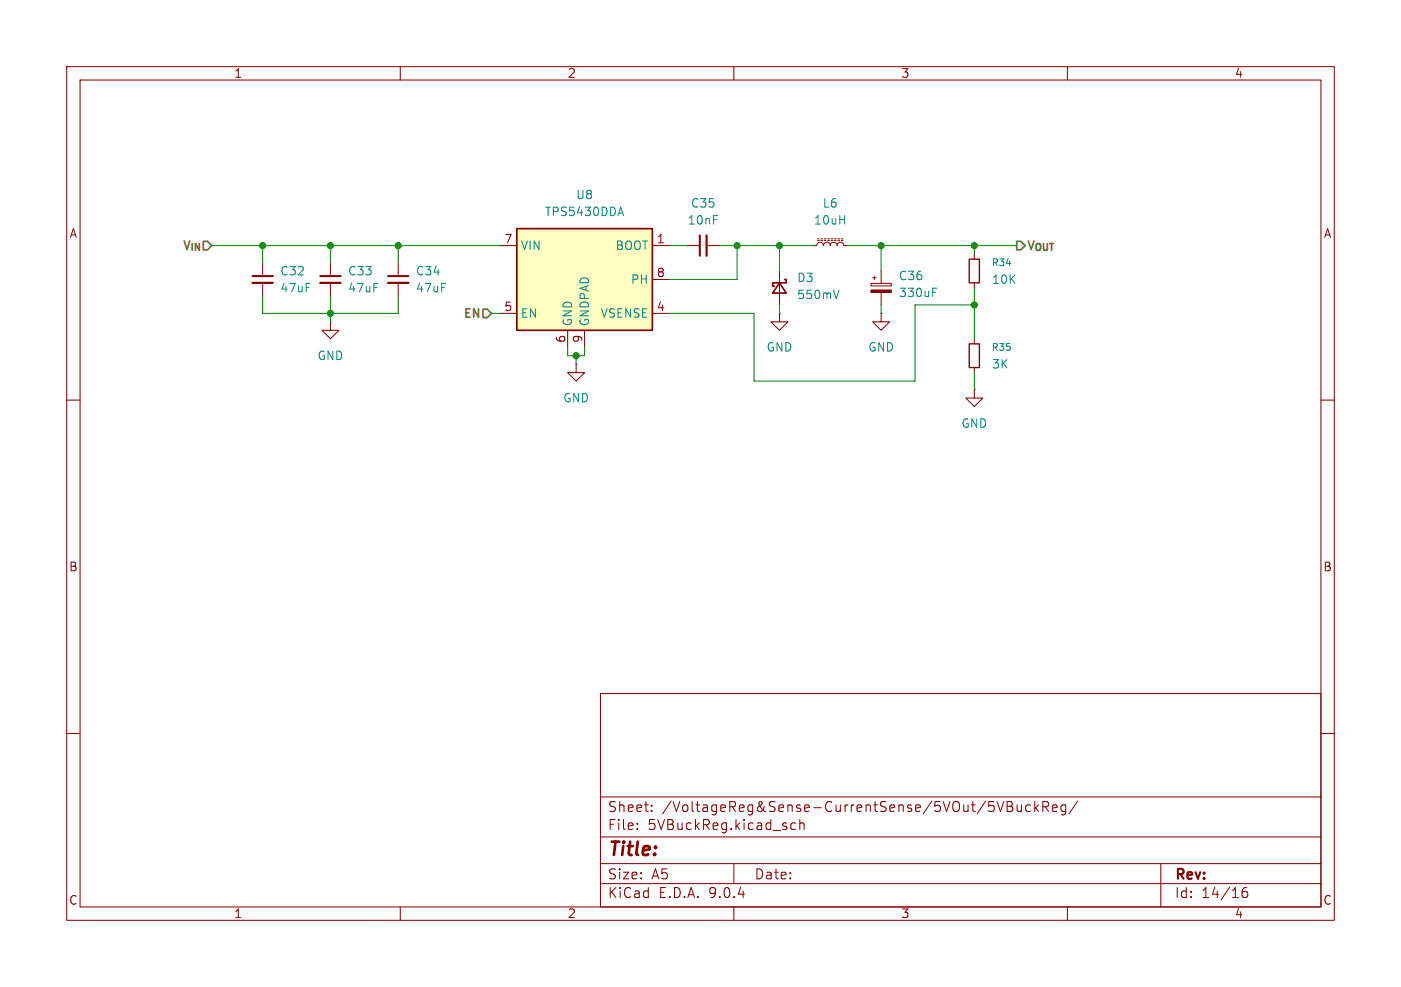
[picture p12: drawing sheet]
(kicad_sch
 (version 20250114)
 (generator "eeschema")
 (generator_version "9.0")
 (paper "A5")
 (lib_symbols
  (symbol "Device:C_Polarized_Small"
   (pin_numbers (hide yes))
   (pin_names
    (offset 0.254) (hide yes)) (exclude_from_sim no) (in_bom yes) (on_board yes)
   (property "Reference" "C" (at 0.254 1.778 0) (effects (font (size 1.27 1.27)) (justify left)))
   (property "Value" "C_Polarized_Small" (at 0.254 -2.032 0) (effects (font (size 1.27 1.27)) (justify left)))
   (property "Footprint" "" (at 0 0 0) (effects (font (size 1.27 1.27)) (hide yes)))
   (property "Datasheet" "~" (at 0 0 0) (effects (font (size 1.27 1.27)) (hide yes)))
   (property "Description" "Polarized capacitor, small symbol" (at 0 0 0) (effects (font (size 1.27 1.27)) (hide yes)))
   (symbol "C_Polarized_Small_0_1"
    (rectangle (start -1.524 0.6858) (end 1.524 0.3048) (stroke (width 0) (type default)) (fill (type none)))
    (rectangle (start -1.524 -0.3048) (end 1.524 -0.6858) (stroke (width 0) (type default)) (fill (type outline)))
    (polyline (pts (xy -1.27 1.524) (xy -0.762 1.524)) (stroke (width 0) (type default)) (fill (type none)))
    (polyline (pts (xy -1.016 1.27) (xy -1.016 1.778)) (stroke (width 0) (type default)) (fill (type none))))
   (symbol "C_Polarized_Small_1_1"
    (pin passive line (at 0 2.54 270) (length 1.8542) (name "~" (effects (font (size 1.27 1.27)))) (number "1" (effects (font (size 1.27 1.27)))))
    (pin passive line (at 0 -2.54 90) (length 1.8542) (name "~" (effects (font (size 1.27 1.27)))) (number "2" (effects (font (size 1.27 1.27))))))
   (embedded_fonts no))
  (symbol "Device:C_Small"
   (pin_numbers (hide yes))
   (pin_names
    (offset 0.254) (hide yes)) (exclude_from_sim no) (in_bom yes) (on_board yes)
   (property "Reference" "C" (at 0.254 1.778 0) (effects (font (size 1.27 1.27)) (justify left)))
   (property "Value" "C_Small" (at 0.254 -2.032 0) (effects (font (size 1.27 1.27)) (justify left)))
   (property "Footprint" "" (at 0 0 0) (effects (font (size 1.27 1.27)) (hide yes)))
   (property "Datasheet" "~" (at 0 0 0) (effects (font (size 1.27 1.27)) (hide yes)))
   (property "Description" "Unpolarized capacitor, small symbol" (at 0 0 0) (effects (font (size 1.27 1.27)) (hide yes)))
   (symbol "C_Small_0_1"
    (polyline (pts (xy -1.524 0.508) (xy 1.524 0.508)) (stroke (width 0.3048) (type default)) (fill (type none)))
    (polyline (pts (xy -1.524 -0.508) (xy 1.524 -0.508)) (stroke (width 0.3302) (type default)) (fill (type none))))
   (symbol "C_Small_1_1"
    (pin passive line (at 0 2.54 270) (length 2.032) (name "~" (effects (font (size 1.27 1.27)))) (number "1" (effects (font (size 1.27 1.27)))))
    (pin passive line (at 0 -2.54 90) (length 2.032) (name "~" (effects (font (size 1.27 1.27)))) (number "2" (effects (font (size 1.27 1.27))))))
   (embedded_fonts no))
  (symbol "Device:D_Schottky_Small"
   (pin_numbers (hide yes))
   (pin_names
    (offset 0.254) (hide yes)) (exclude_from_sim no) (in_bom yes) (on_board yes)
   (property "Reference" "D" (at -1.27 2.032 0) (effects (font (size 1.27 1.27)) (justify left)))
   (property "Value" "D_Schottky_Small" (at -7.112 -2.032 0) (effects (font (size 1.27 1.27)) (justify left)))
   (property "Footprint" "" (at 0 0 90) (effects (font (size 1.27 1.27)) (hide yes)))
   (property "Datasheet" "~" (at 0 0 90) (effects (font (size 1.27 1.27)) (hide yes)))
   (property "Description" "Schottky diode, small symbol" (at 0 0 0) (effects (font (size 1.27 1.27)) (hide yes)))
   (symbol "D_Schottky_Small_0_1"
    (polyline (pts (xy -1.27 0.762) (xy -1.27 1.016) (xy -0.762 1.016) (xy -0.762 -1.016) (xy -0.254 -1.016) (xy -0.254 -0.762)) (stroke (width 0.254) (type default)) (fill (type none)))
    (polyline (pts (xy -0.762 0) (xy 0.762 0)) (stroke (width 0) (type default)) (fill (type none)))
    (polyline (pts (xy 0.762 -1.016) (xy -0.762 0) (xy 0.762 1.016) (xy 0.762 -1.016)) (stroke (width 0.254) (type default)) (fill (type none))))
   (symbol "D_Schottky_Small_1_1"
    (pin passive line (at -2.54 0 0) (length 1.778) (name "K" (effects (font (size 1.27 1.27)))) (number "1" (effects (font (size 1.27 1.27)))))
    (pin passive line (at 2.54 0 180) (length 1.778) (name "A" (effects (font (size 1.27 1.27)))) (number "2" (effects (font (size 1.27 1.27))))))
   (embedded_fonts no))
  (symbol "Device:L_Ferrite_Small"
   (pin_numbers (hide yes))
   (pin_names
    (offset 0.254) (hide yes)) (exclude_from_sim no) (in_bom yes) (on_board yes)
   (property "Reference" "L" (at 1.27 1.016 0) (effects (font (size 1.27 1.27)) (justify left)))
   (property "Value" "L_Ferrite_Small" (at 1.27 -1.27 0) (effects (font (size 1.27 1.27)) (justify left)))
   (property "Footprint" "" (at 0 0 0) (effects (font (size 1.27 1.27)) (hide yes)))
   (property "Datasheet" "~" (at 0 0 0) (effects (font (size 1.27 1.27)) (hide yes)))
   (property "Description" "Inductor with ferrite core, small symbol" (at 0 0 0) (effects (font (size 1.27 1.27)) (hide yes)))
   (symbol "L_Ferrite_Small_0_1"
    (arc (start 0 2.032) (mid 0.5058 1.524) (end 0 1.016) (stroke (width 0) (type default)) (fill (type none)))
    (arc (start 0 1.016) (mid 0.5058 0.508) (end 0 0) (stroke (width 0) (type default)) (fill (type none)))
    (arc (start 0 0) (mid 0.5058 -0.508) (end 0 -1.016) (stroke (width 0) (type default)) (fill (type none)))
    (arc (start 0 -1.016) (mid 0.5058 -1.524) (end 0 -2.032) (stroke (width 0) (type default)) (fill (type none)))
    (polyline (pts (xy 0.762 1.651) (xy 0.762 1.905)) (stroke (width 0) (type default)) (fill (type none)))
    (polyline (pts (xy 0.762 1.143) (xy 0.762 1.397)) (stroke (width 0) (type default)) (fill (type none)))
    (polyline (pts (xy 0.762 0.635) (xy 0.762 0.889)) (stroke (width 0) (type default)) (fill (type none)))
    (polyline (pts (xy 0.762 0.127) (xy 0.762 0.381)) (stroke (width 0) (type default)) (fill (type none)))
    (polyline (pts (xy 0.762 -0.381) (xy 0.762 -0.127)) (stroke (width 0) (type default)) (fill (type none)))
    (polyline (pts (xy 0.762 -0.889) (xy 0.762 -0.635)) (stroke (width 0) (type default)) (fill (type none)))
    (polyline (pts (xy 0.762 -1.397) (xy 0.762 -1.143)) (stroke (width 0) (type default)) (fill (type none)))
    (polyline (pts (xy 0.762 -1.905) (xy 0.762 -1.651)) (stroke (width 0) (type default)) (fill (type none)))
    (polyline (pts (xy 1.016 1.905) (xy 1.016 1.651)) (stroke (width 0) (type default)) (fill (type none)))
    (polyline (pts (xy 1.016 1.397) (xy 1.016 1.143)) (stroke (width 0) (type default)) (fill (type none)))
    (polyline (pts (xy 1.016 0.889) (xy 1.016 0.635)) (stroke (width 0) (type default)) (fill (type none)))
    (polyline (pts (xy 1.016 0.381) (xy 1.016 0.127)) (stroke (width 0) (type default)) (fill (type none)))
    (polyline (pts (xy 1.016 -0.127) (xy 1.016 -0.381)) (stroke (width 0) (type default)) (fill (type none)))
    (polyline (pts (xy 1.016 -0.635) (xy 1.016 -0.889)) (stroke (width 0) (type default)) (fill (type none)))
    (polyline (pts (xy 1.016 -1.143) (xy 1.016 -1.397)) (stroke (width 0) (type default)) (fill (type none)))
    (polyline (pts (xy 1.016 -1.651) (xy 1.016 -1.905)) (stroke (width 0) (type default)) (fill (type none))))
   (symbol "L_Ferrite_Small_1_1"
    (pin passive line (at 0 2.54 270) (length 0.508) (name "~" (effects (font (size 1.27 1.27)))) (number "1" (effects (font (size 1.27 1.27)))))
    (pin passive line (at 0 -2.54 90) (length 0.508) (name "~" (effects (font (size 1.27 1.27)))) (number "2" (effects (font (size 1.27 1.27))))))
   (embedded_fonts no))
  (symbol "Device:R_Small"
   (pin_numbers (hide yes))
   (pin_names
    (offset 0.254) (hide yes)) (exclude_from_sim no) (in_bom yes) (on_board yes)
   (property "Reference" "R" (at 0 0 90) (effects (font (size 1.016 1.016))))
   (property "Value" "R_Small" (at 1.778 0 90) (effects (font (size 1.27 1.27))))
   (property "Footprint" "" (at 0 0 0) (effects (font (size 1.27 1.27)) (hide yes)))
   (property "Datasheet" "~" (at 0 0 0) (effects (font (size 1.27 1.27)) (hide yes)))
   (property "Description" "Resistor, small symbol" (at 0 0 0) (effects (font (size 1.27 1.27)) (hide yes)))
   (symbol "R_Small_0_1"
    (rectangle (start -0.762 1.778) (end 0.762 -1.778) (stroke (width 0.2032) (type default)) (fill (type none))))
   (symbol "R_Small_1_1"
    (pin passive line (at 0 2.54 270) (length 0.762) (name "~" (effects (font (size 1.27 1.27)))) (number "1" (effects (font (size 1.27 1.27)))))
    (pin passive line (at 0 -2.54 90) (length 0.762) (name "~" (effects (font (size 1.27 1.27)))) (number "2" (effects (font (size 1.27 1.27))))))
   (embedded_fonts no))
  (symbol "Regulator_Switching:TPS5430DDA" (exclude_from_sim no) (in_bom yes) (on_board yes)
   (property "Reference" "U" (at -10.16 8.89 0) (effects (font (size 1.27 1.27)) (justify left)))
   (property "Value" "TPS5430DDA" (at -1.27 8.89 0) (effects (font (size 1.27 1.27)) (justify left)))
   (property "Footprint" "Package_SO:TI_SO-PowerPAD-8_ThermalVias" (at 1.27 -8.89 0) (effects (font (size 1.27 1.27)
    (italic yes)) (justify left) (hide yes)))
   (property "Datasheet" "http://www.ti.com/lit/ds/symlink/tps5430.pdf" (at 0 0 0) (effects (font (size 1.27 1.27)) (hide yes)))
   (property "Description" "3A, Step Down Swift Converter, Adjustable Output Voltage, 5.5-36V Input Voltage, PowerSO-8" (at 0 0 0) (effects (font (size 1.27 1.27)) (hide yes)))
   (symbol "TPS5430DDA_0_1"
    (rectangle (start -10.16 7.62) (end 10.16 -7.62) (stroke (width 0.254) (type default)) (fill (type background))))
   (symbol "TPS5430DDA_1_1"
    (pin power_in line (at -12.7 5.08 0) (length 2.54) (name "VIN" (effects (font (size 1.27 1.27)))) (number "7" (effects (font (size 1.27 1.27)))))
    (pin input line (at -12.7 -5.08 0) (length 2.54) (name "EN" (effects (font (size 1.27 1.27)))) (number "5" (effects (font (size 1.27 1.27)))))
    (pin no_connect line (at -10.16 2.54 0) (length 2.54) (hide yes) (name "NC" (effects (font (size 1.27 1.27)))) (number "2" (effects (font (size 1.27 1.27)))))
    (pin no_connect line (at -10.16 -2.54 0) (length 2.54) (hide yes) (name "NC" (effects (font (size 1.27 1.27)))) (number "3" (effects (font (size 1.27 1.27)))))
    (pin power_in line (at -2.54 -10.16 90) (length 2.54) (name "GND" (effects (font (size 1.27 1.27)))) (number "6" (effects (font (size 1.27 1.27)))))
    (pin power_in line (at 0 -10.16 90) (length 2.54) (name "GNDPAD" (effects (font (size 1.27 1.27)))) (number "9" (effects (font (size 1.27 1.27)))))
    (pin input line (at 12.7 5.08 180) (length 2.54) (name "BOOT" (effects (font (size 1.27 1.27)))) (number "1" (effects (font (size 1.27 1.27)))))
    (pin output line (at 12.7 0 180) (length 2.54) (name "PH" (effects (font (size 1.27 1.27)))) (number "8" (effects (font (size 1.27 1.27)))))
    (pin input line (at 12.7 -5.08 180) (length 2.54) (name "VSENSE" (effects (font (size 1.27 1.27)))) (number "4" (effects (font (size 1.27 1.27))))))
   (embedded_fonts no))
  (symbol "power:GND"
   (power)
   (pin_numbers (hide yes))
   (pin_names
    (offset 0) (hide yes)) (exclude_from_sim no) (in_bom yes) (on_board yes)
   (property "Reference" "#PWR" (at 0 -6.35 0) (effects (font (size 1.27 1.27)) (hide yes)))
   (property "Value" "GND" (at 0 -3.81 0) (effects (font (size 1.27 1.27))))
   (property "Footprint" "" (at 0 0 0) (effects (font (size 1.27 1.27)) (hide yes)))
   (property "Datasheet" "" (at 0 0 0) (effects (font (size 1.27 1.27)) (hide yes)))
   (property "Description" "Power symbol creates a global label with name \"GND\" , ground" (at 0 0 0) (effects (font (size 1.27 1.27)) (hide yes)))
   (symbol "GND_0_1"
    (polyline (pts (xy 0 0) (xy 0 -1.27) (xy 1.27 -1.27) (xy 0 -2.54) (xy -1.27 -1.27) (xy 0 -1.27)) (stroke (width 0) (type default)) (fill (type none))))
   (symbol "GND_1_1"
    (pin power_in line (at 0 0 270) (length 0) (name "~" (effects (font (size 1.27 1.27)))) (number "1" (effects (font (size 1.27 1.27))))))
   (embedded_fonts no)))
 (junction
  (at 59.69 36.83)
  (diameter 0)
  (color 0 0 0 0))
 (junction
  (at 132.08 36.83)
  (diameter 0)
  (color 0 0 0 0))
 (junction
  (at 49.53 36.83)
  (diameter 0)
  (color 0 0 0 0))
 (junction
  (at 146.05 45.72)
  (diameter 0)
  (color 0 0 0 0))
 (junction
  (at 116.84 36.83)
  (diameter 0)
  (color 0 0 0 0))
 (junction
  (at 86.36 53.34)
  (diameter 0)
  (color 0 0 0 0))
 (junction
  (at 146.05 36.83)
  (diameter 0)
  (color 0 0 0 0))
 (junction
  (at 39.37 36.83)
  (diameter 0)
  (color 0 0 0 0))
 (junction
  (at 110.49 36.83)
  (diameter 0)
  (color 0 0 0 0))
 (junction
  (at 49.53 46.99)
  (diameter 0)
  (color 0 0 0 0))
 (wire
  (pts (xy 39.37 36.83) (xy 39.37 39.37))
  (stroke (width 0) (type default)))
 (wire
  (pts (xy 110.49 36.83) (xy 107.95 36.83))
  (stroke (width 0) (type default)))
 (wire
  (pts (xy 85.09 53.34) (xy 86.36 53.34))
  (stroke (width 0) (type default)))
 (wire
  (pts (xy 132.08 36.83) (xy 127 36.83))
  (stroke (width 0) (type default)))
 (wire
  (pts (xy 113.03 46.99) (xy 113.03 57.15))
  (stroke (width 0) (type default)))
 (wire
  (pts (xy 100.33 36.83) (xy 102.87 36.83))
  (stroke (width 0) (type default)))
 (wire
  (pts (xy 49.53 44.45) (xy 49.53 46.99))
  (stroke (width 0) (type default)))
 (wire
  (pts (xy 132.08 36.83) (xy 132.08 40.64))
  (stroke (width 0) (type default)))
 (wire
  (pts (xy 137.16 57.15) (xy 137.16 45.72))
  (stroke (width 0) (type default)))
 (wire
  (pts (xy 49.53 39.37) (xy 49.53 36.83))
  (stroke (width 0) (type default)))
 (wire
  (pts (xy 59.69 39.37) (xy 59.69 36.83))
  (stroke (width 0) (type default)))
 (wire
  (pts (xy 87.63 53.34) (xy 87.63 52.07))
  (stroke (width 0) (type default)))
 (wire
  (pts (xy 121.92 36.83) (xy 116.84 36.83))
  (stroke (width 0) (type default)))
 (wire
  (pts (xy 137.16 45.72) (xy 146.05 45.72))
  (stroke (width 0) (type default)))
 (wire
  (pts (xy 116.84 36.83) (xy 116.84 40.64))
  (stroke (width 0) (type default)))
 (wire
  (pts (xy 146.05 36.83) (xy 146.05 38.1))
  (stroke (width 0) (type default)))
 (wire
  (pts (xy 49.53 46.99) (xy 59.69 46.99))
  (stroke (width 0) (type default)))
 (wire
  (pts (xy 39.37 46.99) (xy 49.53 46.99))
  (stroke (width 0) (type default)))
 (wire
  (pts (xy 59.69 46.99) (xy 59.69 44.45))
  (stroke (width 0) (type default)))
 (wire
  (pts (xy 132.08 46.99) (xy 132.08 45.72))
  (stroke (width 0) (type default)))
 (wire
  (pts (xy 39.37 36.83) (xy 49.53 36.83))
  (stroke (width 0) (type default)))
 (wire
  (pts (xy 116.84 46.99) (xy 116.84 45.72))
  (stroke (width 0) (type default)))
 (wire
  (pts (xy 59.69 36.83) (xy 74.93 36.83))
  (stroke (width 0) (type default)))
 (wire
  (pts (xy 132.08 36.83) (xy 146.05 36.83))
  (stroke (width 0) (type default)))
 (wire
  (pts (xy 86.36 53.34) (xy 87.63 53.34))
  (stroke (width 0) (type default)))
 (wire
  (pts (xy 146.05 43.18) (xy 146.05 45.72))
  (stroke (width 0) (type default)))
 (wire
  (pts (xy 146.05 36.83) (xy 152.4 36.83))
  (stroke (width 0) (type default)))
 (wire
  (pts (xy 39.37 44.45) (xy 39.37 46.99))
  (stroke (width 0) (type default)))
 (wire
  (pts (xy 146.05 55.88) (xy 146.05 58.42))
  (stroke (width 0) (type default)))
 (wire
  (pts (xy 100.33 41.91) (xy 110.49 41.91))
  (stroke (width 0) (type default)))
 (wire
  (pts (xy 100.33 46.99) (xy 113.03 46.99))
  (stroke (width 0) (type default)))
 (wire
  (pts (xy 85.09 52.07) (xy 85.09 53.34))
  (stroke (width 0) (type default)))
 (wire
  (pts (xy 49.53 36.83) (xy 59.69 36.83))
  (stroke (width 0) (type default)))
 (wire
  (pts (xy 110.49 41.91) (xy 110.49 36.83))
  (stroke (width 0) (type default)))
 (wire
  (pts (xy 110.49 36.83) (xy 116.84 36.83))
  (stroke (width 0) (type default)))
 (wire
  (pts (xy 31.75 36.83) (xy 39.37 36.83))
  (stroke (width 0) (type default)))
 (wire
  (pts (xy 86.36 53.34) (xy 86.36 54.61))
  (stroke (width 0) (type default)))
 (wire
  (pts (xy 73.66 46.99) (xy 74.93 46.99))
  (stroke (width 0) (type default)))
 (wire
  (pts (xy 49.53 46.99) (xy 49.53 48.26))
  (stroke (width 0) (type default)))
 (wire
  (pts (xy 146.05 50.8) (xy 146.05 45.72))
  (stroke (width 0) (type default)))
 (wire
  (pts (xy 113.03 57.15) (xy 137.16 57.15))
  (stroke (width 0) (type default)))
 (hierarchical_label "V_{IN}"
  (shape input)
  (at 31.75 36.83 180)
  (effects (font (size 1.27 1.27) (thickness 0.254)
    (bold yes)) (justify right)))
 (hierarchical_label "EN"
  (shape input)
  (at 73.66 46.99 180)
  (effects (font (size 1.27 1.27) (thickness 0.254)
    (bold yes)) (justify right)))
 (hierarchical_label "V_{OUT}"
  (shape output)
  (at 152.4 36.83 0)
  (effects (font (size 1.27 1.27) (thickness 0.254)
    (bold yes)) (justify left)))
 (symbol
  (lib_id "Regulator_Switching:TPS5430DDA")
  (at 87.63 41.91 0)
  (unit 1)
  (exclude_from_sim no)
  (in_bom yes)
  (on_board yes)
  (dnp no)
  (fields_autoplaced yes)
  (property "Reference" "U8" (at 87.63 29.21 0) (effects (font (size 1.27 1.27))))
  (property "Value" "TPS5430DDA" (at 87.63 31.75 0) (effects (font (size 1.27 1.27))))
  (property "Footprint" "CompVuelo:Texas_S-PDSO-G8_3x3mm_P0.65mm" (at 88.9 50.8 0) (effects (font (size 1.27 1.27)
    (italic yes)) (justify left) (hide yes)))
  (property "Datasheet" "http://www.ti.com/lit/ds/symlink/tps5430.pdf" (at 87.63 41.91 0) (effects (font (size 1.27 1.27)) (hide yes)))
  (property "Description" "3A, Step Down Swift Converter, Adjustable Output Voltage, 5.5-36V Input Voltage, PowerSO-8" (at 87.63 41.91 0) (effects (font (size 1.27 1.27)) (hide yes)))
  (pin "7")
  (pin "2")
  (pin "3")
  (pin "6")
  (pin "9")
  (pin "1")
  (pin "8")
  (pin "4")
  (pin "5"))
 (symbol
  (lib_id "Device:C_Polarized_Small")
  (at 132.08 43.18 0)
  (unit 1)
  (exclude_from_sim no)
  (in_bom yes)
  (on_board yes)
  (dnp no)
  (fields_autoplaced yes)
  (property "Reference" "C36" (at 134.62 41.3638 0) (effects (font (size 1.27 1.27)) (justify left)))
  (property "Value" "330uF" (at 134.62 43.9038 0) (effects (font (size 1.27 1.27)) (justify left)))
  (property "Footprint" "Capacitor_Tantalum_SMD:CP_EIA-7343-31_Kemet-D_HandSolder" (at 132.08 43.18 0) (effects (font (size 1.27 1.27)) (hide yes)))
  (property "Datasheet" "~" (at 132.08 43.18 0) (effects (font (size 1.27 1.27)) (hide yes)))
  (property "Description" "Polarized capacitor, small symbol" (at 132.08 43.18 0) (effects (font (size 1.27 1.27)) (hide yes)))
  (pin "1")
  (pin "2"))
 (symbol
  (lib_id "power:GND")
  (at 49.53 48.26 0)
  (unit 1)
  (exclude_from_sim no)
  (in_bom yes)
  (on_board yes)
  (dnp no)
  (fields_autoplaced yes)
  (property "Reference" "#PWR081" (at 49.53 54.61 0) (effects (font (size 1.27 1.27)) (hide yes)))
  (property "Value" "GND" (at 49.53 53.34 0) (effects (font (size 1.27 1.27))))
  (property "Footprint" "" (at 49.53 48.26 0) (effects (font (size 1.27 1.27)) (hide yes)))
  (property "Datasheet" "" (at 49.53 48.26 0) (effects (font (size 1.27 1.27)) (hide yes)))
  (property "Description" "Power symbol creates a global label with name \"GND\" , ground" (at 49.53 48.26 0) (effects (font (size 1.27 1.27)) (hide yes)))
  (pin "1"))
 (symbol
  (lib_id "Device:C_Small")
  (at 59.69 41.91 0)
  (unit 1)
  (exclude_from_sim no)
  (in_bom yes)
  (on_board yes)
  (dnp no)
  (fields_autoplaced yes)
  (property "Reference" "C34" (at 62.23 40.6462 0) (effects (font (size 1.27 1.27)) (justify left)))
  (property "Value" "47uF" (at 62.23 43.1862 0) (effects (font (size 1.27 1.27)) (justify left)))
  (property "Footprint" "Capacitor_SMD:C_0805_2012Metric_Pad1.18x1.45mm_HandSolder" (at 59.69 41.91 0) (effects (font (size 1.27 1.27)) (hide yes)))
  (property "Datasheet" "~" (at 59.69 41.91 0) (effects (font (size 1.27 1.27)) (hide yes)))
  (property "Description" "Unpolarized capacitor, small symbol" (at 59.69 41.91 0) (effects (font (size 1.27 1.27)) (hide yes)))
  (pin "2")
  (pin "1"))
 (symbol
  (lib_id "power:GND")
  (at 132.08 46.99 0)
  (unit 1)
  (exclude_from_sim no)
  (in_bom yes)
  (on_board yes)
  (dnp no)
  (fields_autoplaced yes)
  (property "Reference" "#PWR084" (at 132.08 53.34 0) (effects (font (size 1.27 1.27)) (hide yes)))
  (property "Value" "GND" (at 132.08 52.07 0) (effects (font (size 1.27 1.27))))
  (property "Footprint" "" (at 132.08 46.99 0) (effects (font (size 1.27 1.27)) (hide yes)))
  (property "Datasheet" "" (at 132.08 46.99 0) (effects (font (size 1.27 1.27)) (hide yes)))
  (property "Description" "Power symbol creates a global label with name \"GND\" , ground" (at 132.08 46.99 0) (effects (font (size 1.27 1.27)) (hide yes)))
  (pin "1"))
 (symbol
  (lib_id "Device:R_Small")
  (at 146.05 40.64 0)
  (unit 1)
  (exclude_from_sim no)
  (in_bom yes)
  (on_board yes)
  (dnp no)
  (fields_autoplaced yes)
  (property "Reference" "R34" (at 148.59 39.3699 0) (effects (font (size 1.016 1.016)) (justify left)))
  (property "Value" "10K" (at 148.59 41.9099 0) (effects (font (size 1.27 1.27)) (justify left)))
  (property "Footprint" "Resistor_SMD:R_0805_2012Metric_Pad1.20x1.40mm_HandSolder" (at 146.05 40.64 0) (effects (font (size 1.27 1.27)) (hide yes)))
  (property "Datasheet" "~" (at 146.05 40.64 0) (effects (font (size 1.27 1.27)) (hide yes)))
  (property "Description" "Resistor, small symbol" (at 146.05 40.64 0) (effects (font (size 1.27 1.27)) (hide yes)))
  (pin "2")
  (pin "1"))
 (symbol
  (lib_id "Device:C_Small")
  (at 105.41 36.83 90)
  (unit 1)
  (exclude_from_sim no)
  (in_bom yes)
  (on_board yes)
  (dnp no)
  (fields_autoplaced yes)
  (property "Reference" "C35" (at 105.4163 30.48 90) (effects (font (size 1.27 1.27))))
  (property "Value" "10nF" (at 105.4163 33.02 90) (effects (font (size 1.27 1.27))))
  (property "Footprint" "Capacitor_SMD:C_0805_2012Metric_Pad1.18x1.45mm_HandSolder" (at 105.41 36.83 0) (effects (font (size 1.27 1.27)) (hide yes)))
  (property "Datasheet" "~" (at 105.41 36.83 0) (effects (font (size 1.27 1.27)) (hide yes)))
  (property "Description" "Unpolarized capacitor, small symbol" (at 105.41 36.83 0) (effects (font (size 1.27 1.27)) (hide yes)))
  (pin "2")
  (pin "1"))
 (symbol
  (lib_id "power:GND")
  (at 86.36 54.61 0)
  (unit 1)
  (exclude_from_sim no)
  (in_bom yes)
  (on_board yes)
  (dnp no)
  (fields_autoplaced yes)
  (property "Reference" "#PWR082" (at 86.36 60.96 0) (effects (font (size 1.27 1.27)) (hide yes)))
  (property "Value" "GND" (at 86.36 59.69 0) (effects (font (size 1.27 1.27))))
  (property "Footprint" "" (at 86.36 54.61 0) (effects (font (size 1.27 1.27)) (hide yes)))
  (property "Datasheet" "" (at 86.36 54.61 0) (effects (font (size 1.27 1.27)) (hide yes)))
  (property "Description" "Power symbol creates a global label with name \"GND\" , ground" (at 86.36 54.61 0) (effects (font (size 1.27 1.27)) (hide yes)))
  (pin "1"))
 (symbol
  (lib_id "Device:D_Schottky_Small")
  (at 116.84 43.18 270)
  (unit 1)
  (exclude_from_sim no)
  (in_bom yes)
  (on_board yes)
  (dnp no)
  (fields_autoplaced yes)
  (property "Reference" "D3" (at 119.38 41.6559 90) (effects (font (size 1.27 1.27)) (justify left)))
  (property "Value" "550mV" (at 119.38 44.1959 90) (effects (font (size 1.27 1.27)) (justify left)))
  (property "Footprint" "Diode_SMD:D_SMA" (at 116.84 43.18 90) (effects (font (size 1.27 1.27)) (hide yes)))
  (property "Datasheet" "~" (at 116.84 43.18 90) (effects (font (size 1.27 1.27)) (hide yes)))
  (property "Description" "Schottky diode, small symbol" (at 116.84 43.18 0) (effects (font (size 1.27 1.27)) (hide yes)))
  (pin "2")
  (pin "1"))
 (symbol
  (lib_id "power:GND")
  (at 146.05 58.42 0)
  (unit 1)
  (exclude_from_sim no)
  (in_bom yes)
  (on_board yes)
  (dnp no)
  (fields_autoplaced yes)
  (property "Reference" "#PWR085" (at 146.05 64.77 0) (effects (font (size 1.27 1.27)) (hide yes)))
  (property "Value" "GND" (at 146.05 63.5 0) (effects (font (size 1.27 1.27))))
  (property "Footprint" "" (at 146.05 58.42 0) (effects (font (size 1.27 1.27)) (hide yes)))
  (property "Datasheet" "" (at 146.05 58.42 0) (effects (font (size 1.27 1.27)) (hide yes)))
  (property "Description" "Power symbol creates a global label with name \"GND\" , ground" (at 146.05 58.42 0) (effects (font (size 1.27 1.27)) (hide yes)))
  (pin "1"))
 (symbol
  (lib_id "power:GND")
  (at 116.84 46.99 0)
  (unit 1)
  (exclude_from_sim no)
  (in_bom yes)
  (on_board yes)
  (dnp no)
  (fields_autoplaced yes)
  (property "Reference" "#PWR083" (at 116.84 53.34 0) (effects (font (size 1.27 1.27)) (hide yes)))
  (property "Value" "GND" (at 116.84 52.07 0) (effects (font (size 1.27 1.27))))
  (property "Footprint" "" (at 116.84 46.99 0) (effects (font (size 1.27 1.27)) (hide yes)))
  (property "Datasheet" "" (at 116.84 46.99 0) (effects (font (size 1.27 1.27)) (hide yes)))
  (property "Description" "Power symbol creates a global label with name \"GND\" , ground" (at 116.84 46.99 0) (effects (font (size 1.27 1.27)) (hide yes)))
  (pin "1"))
 (symbol
  (lib_id "Device:R_Small")
  (at 146.05 53.34 0)
  (unit 1)
  (exclude_from_sim no)
  (in_bom yes)
  (on_board yes)
  (dnp no)
  (fields_autoplaced yes)
  (property "Reference" "R35" (at 148.59 52.0699 0) (effects (font (size 1.016 1.016)) (justify left)))
  (property "Value" "3K" (at 148.59 54.6099 0) (effects (font (size 1.27 1.27)) (justify left)))
  (property "Footprint" "Resistor_SMD:R_0805_2012Metric_Pad1.20x1.40mm_HandSolder" (at 146.05 53.34 0) (effects (font (size 1.27 1.27)) (hide yes)))
  (property "Datasheet" "~" (at 146.05 53.34 0) (effects (font (size 1.27 1.27)) (hide yes)))
  (property "Description" "Resistor, small symbol" (at 146.05 53.34 0) (effects (font (size 1.27 1.27)) (hide yes)))
  (pin "1")
  (pin "2"))
 (symbol
  (lib_id "Device:C_Small")
  (at 49.53 41.91 0)
  (unit 1)
  (exclude_from_sim no)
  (in_bom yes)
  (on_board yes)
  (dnp no)
  (fields_autoplaced yes)
  (property "Reference" "C33" (at 52.07 40.6462 0) (effects (font (size 1.27 1.27)) (justify left)))
  (property "Value" "47uF" (at 52.07 43.1862 0) (effects (font (size 1.27 1.27)) (justify left)))
  (property "Footprint" "Capacitor_SMD:C_0805_2012Metric_Pad1.18x1.45mm_HandSolder" (at 49.53 41.91 0) (effects (font (size 1.27 1.27)) (hide yes)))
  (property "Datasheet" "~" (at 49.53 41.91 0) (effects (font (size 1.27 1.27)) (hide yes)))
  (property "Description" "Unpolarized capacitor, small symbol" (at 49.53 41.91 0) (effects (font (size 1.27 1.27)) (hide yes)))
  (pin "1")
  (pin "2"))
 (symbol
  (lib_id "Device:C_Small")
  (at 39.37 41.91 0)
  (unit 1)
  (exclude_from_sim no)
  (in_bom yes)
  (on_board yes)
  (dnp no)
  (fields_autoplaced yes)
  (property "Reference" "C32" (at 41.91 40.6462 0) (effects (font (size 1.27 1.27)) (justify left)))
  (property "Value" "47uF" (at 41.91 43.1862 0) (effects (font (size 1.27 1.27)) (justify left)))
  (property "Footprint" "Capacitor_SMD:C_0805_2012Metric_Pad1.18x1.45mm_HandSolder" (at 39.37 41.91 0) (effects (font (size 1.27 1.27)) (hide yes)))
  (property "Datasheet" "~" (at 39.37 41.91 0) (effects (font (size 1.27 1.27)) (hide yes)))
  (property "Description" "Unpolarized capacitor, small symbol" (at 39.37 41.91 0) (effects (font (size 1.27 1.27)) (hide yes)))
  (pin "1")
  (pin "2"))
 (symbol
  (lib_id "Device:L_Ferrite_Small")
  (at 124.46 36.83 90)
  (unit 1)
  (exclude_from_sim no)
  (in_bom yes)
  (on_board yes)
  (dnp no)
  (fields_autoplaced yes)
  (property "Reference" "L6" (at 124.46 30.48 90) (effects (font (size 1.27 1.27))))
  (property "Value" "10uH" (at 124.46 33.02 90) (effects (font (size 1.27 1.27))))
  (property "Footprint" "Inductor_SMD:L_Bourns_SRN6045TA" (at 124.46 36.83 0) (effects (font (size 1.27 1.27)) (hide yes)))
  (property "Datasheet" "~" (at 124.46 36.83 0) (effects (font (size 1.27 1.27)) (hide yes)))
  (property "Description" "Inductor with ferrite core, small symbol" (at 124.46 36.83 0) (effects (font (size 1.27 1.27)) (hide yes)))
  (pin "1")
  (pin "2")))
